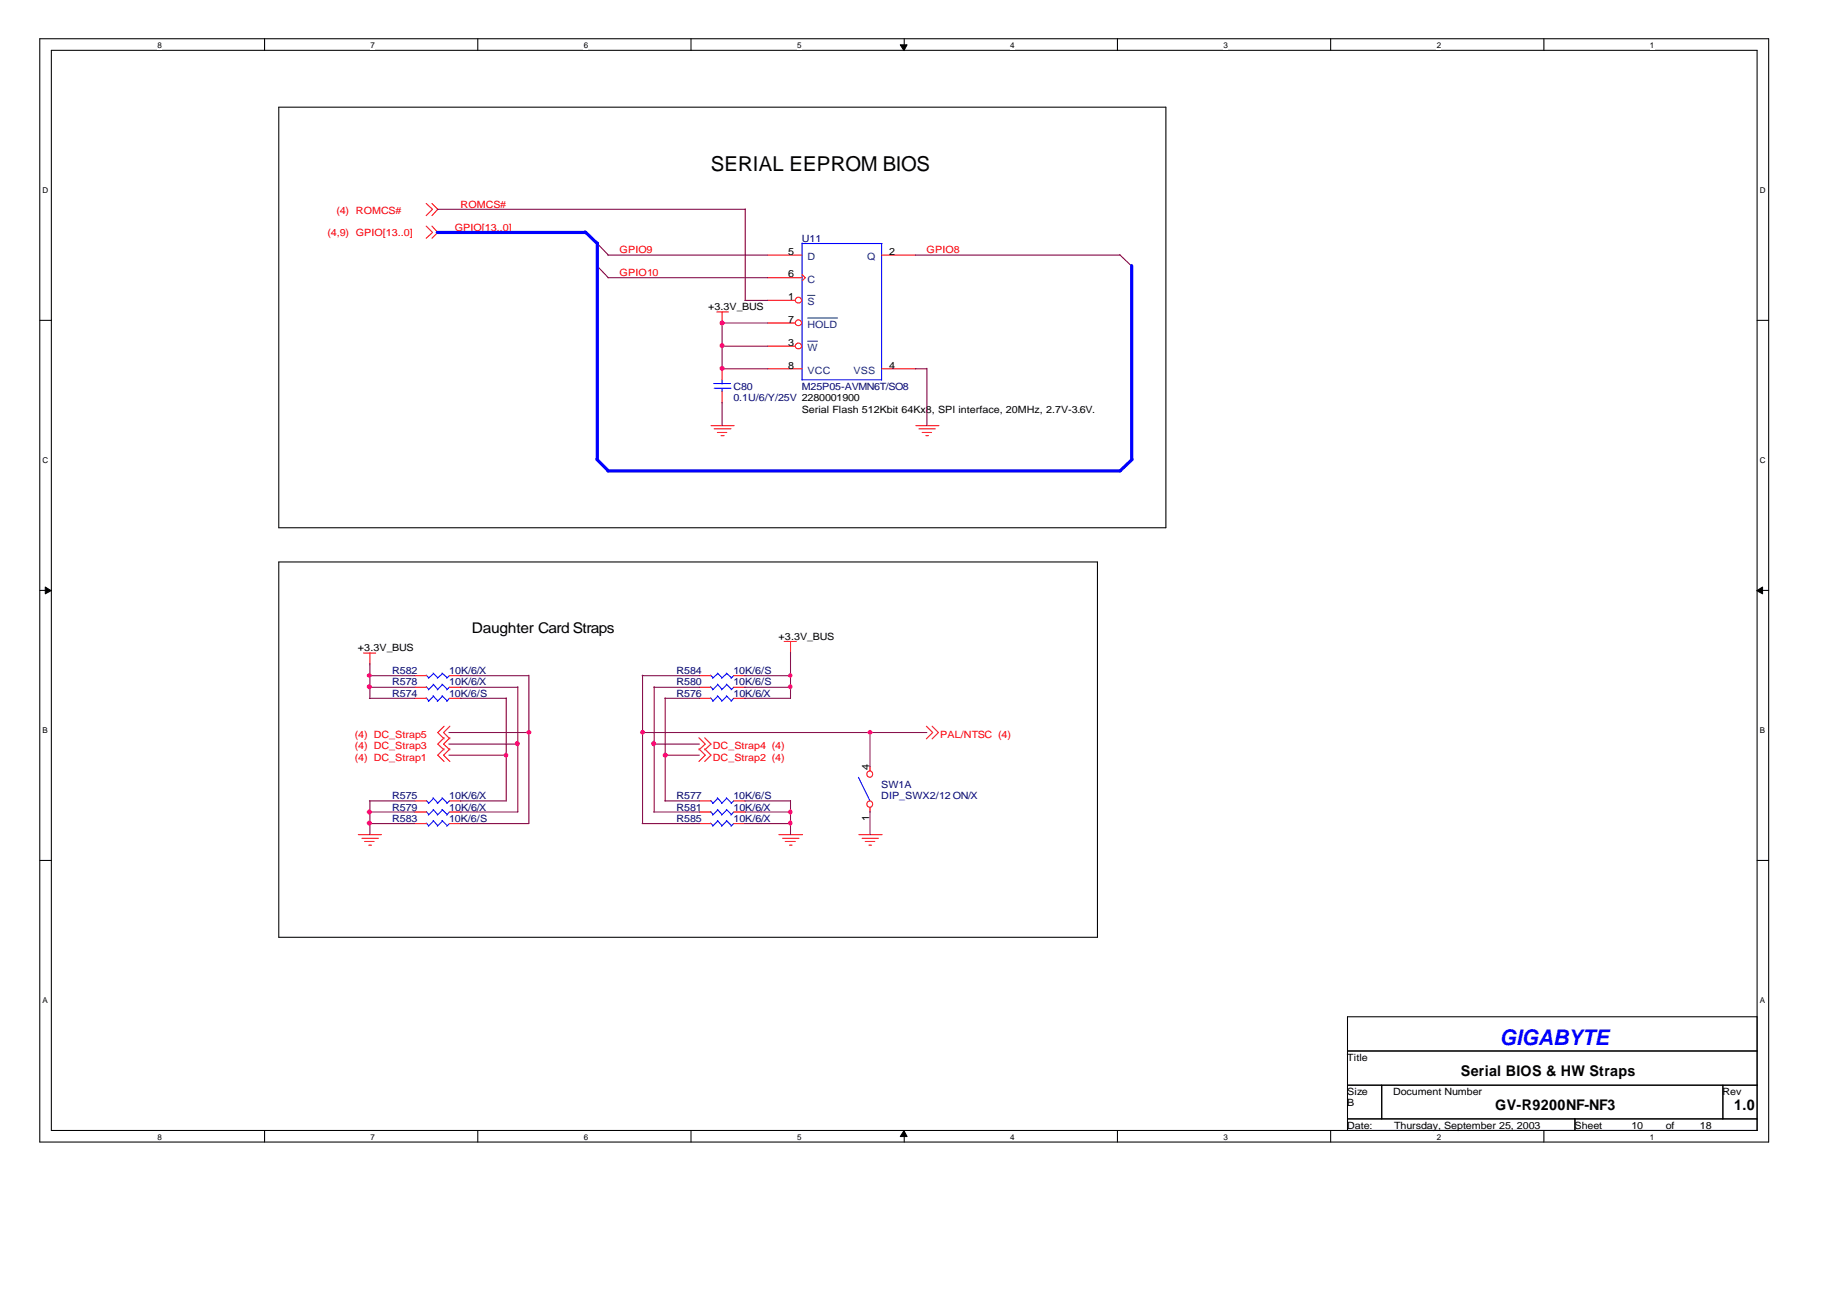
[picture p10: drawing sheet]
<svg xmlns="http://www.w3.org/2000/svg" width="297mm" height="210mm" viewBox="0 0 297 210" stroke-linecap="round" stroke-linejoin="round" font-family="sans-serif">
<path d="M6.4 6.2h278v177.5h-278zM8.3 8.1h274.3v173.7h-274.3z" fill="none" stroke="#000" stroke-width=".17"/>
<g fill="#fff">
<path d="M25.3 6.5h.7v1.5h-.7z"/>
<path d="M25.3 182.1h.7v1.5h-.7z"/>
</g>
<path d="M42.5 6.2v1.9M42.5 181.8v1.9" fill="none" stroke="#000" stroke-width=".17"/>
<g fill="#fff">
<path d="M59.6 6.5h.7v1.5h-.7z"/>
<path d="M59.6 182.1h.7v1.5h-.7z"/>
</g>
<path d="M76.8 6.2v1.9M76.8 181.8v1.9" fill="none" stroke="#000" stroke-width=".17"/>
<g fill="#fff">
<path d="M93.9 6.5h.7v1.5h-.7z"/>
<path d="M93.9 182.1h.7v1.5h-.7z"/>
</g>
<path d="M111.1 6.2v1.9M111.1 181.8v1.9" fill="none" stroke="#000" stroke-width=".17"/>
<g fill="#fff">
<path d="M128.2 6.5h.7v1.5h-.7z"/>
<path d="M128.2 182.1h.7v1.5h-.7z"/>
</g>
<path d="M145.4 6.2v1.9M145.4 181.8v1.9" fill="none" stroke="#000" stroke-width=".17"/>
<g fill="#000" stroke="#000" stroke-width=".16">
<path d="M144.8 7.2h1.1l-.5 .9z" fill-rule="evenodd"/>
<path d="M145.4 181.9l.5 .9h-1.1z" fill-rule="evenodd"/>
</g>
<g fill="#fff">
<path d="M162.5 6.5h.7v1.5h-.7z"/>
<path d="M162.5 182.1h.7v1.5h-.7z"/>
</g>
<path d="M179.7 6.2v1.9M179.7 181.8v1.9" fill="none" stroke="#000" stroke-width=".17"/>
<g fill="#fff">
<path d="M196.8 6.5h.6v1.5h-.6z"/>
<path d="M196.8 182.1h.6v1.5h-.6z"/>
</g>
<path d="M214 6.2v1.9M214 181.8v1.9" fill="none" stroke="#000" stroke-width=".17"/>
<g fill="#fff">
<path d="M231.1 6.5h.6v1.5h-.6z"/>
<path d="M231.1 182.1h.6v1.5h-.6z"/>
</g>
<path d="M248.3 6.2v1.9M248.3 181.8v1.9" fill="none" stroke="#000" stroke-width=".17"/>
<g fill="#fff">
<path d="M265.3 6.5h.7v1.5h-.7z"/>
<path d="M265.3 182.1h.7v1.5h-.7z"/>
<path d="M6.9 29.8h.9v1.5h-.9z"/>
<path d="M283 29.8h1v1.5h-1z"/>
<path d="M6.9 73.3h.9v1.4h-.9z"/>
<path d="M283 73.3h1v1.4h-1z"/>
</g>
<path d="M6.4 51.5h1.9M282.6 51.5h1.8" fill="none" stroke="#000" stroke-width=".17"/>
<g fill="#fff">
<path d="M6.9 116.7h.8v1.4h-.8z"/>
<path d="M283 116.7h.9v1.4h-.9z"/>
</g>
<path d="M6.4 95h1.9M282.6 95h1.8" fill="none" stroke="#000" stroke-width=".17"/>
<g fill="#000" stroke="#000" stroke-width=".16">
<path d="M7.3 94.4l.9 .6-.9 .5z" fill-rule="evenodd"/>
<path d="M282.5 95l1-.6v1.1z" fill-rule="evenodd"/>
</g>
<g fill="#fff">
<path d="M6.9 160.1h.7v1.5h-.7z"/>
<path d="M283 160.1h.8v1.5h-.8z"/>
</g>
<path d="M44.8 17.2h142.7v67.7h-142.7zM44.8 90.4h131.7v60.4h-131.7zM6.4 138.4h1.9M282.6 138.4h1.8M216.7 163.5h65.9v18.3h-65.9zM216.7 169h65.9M216.7 174.5h65.9M216.7 180h65.9M222.2 174.5v5.5M253.3 180v1.8M277.1 174.5v5.5" fill="none" stroke="#000" stroke-width=".17"/>
<g fill="none" stroke="#f00" stroke-width=".17">
<path d="M68.5 36.4l1.1 1-1.1 .9M68.5 32.7l1.1 1-1.1 1M69.5 36.4l.9 1-.9 .9M69.5 32.7l.9 1-.9 1M115.3 50.2h1.8M116.1 50.2v1.8M116.1 59.3v1.8M123.5 48.3h4.4M123.5 59.3h5.5M123.5 41h5.5M123.5 52h4.4M123.5 44.7h5.5"/>
<path d="M123.5 55.7h4.4M129 44.2l.5 .5-.5 .5M141.8 59.3h5.5M141.8 41h5.5M114.3 68.5h3.8M114.9 69h2.7M115.4 69.6h1.5M116 70.1h.5M116.1 63v1.8M147.3 68.5h3.7M147.8 69h2.6M148.3 69.6h1.5"/>
<path d="M148.9 70.1h.4M58.5 105h1.9M59.5 105v1.9M66.8 112.3h1.8M66.8 108.7h1.8M66.8 110.5h1.8M71.4 116.8l-1 1 1 1M71.4 118.7l-1 1 1 .9M72.3 112.3h1.8M72.3 108.7h1.8M72.3 110.5h1.8M72.4 116.8l-1.1 1 1.1 1"/>
<path d="M72.4 118.7l-1.1 1 1.1 .9M112.4 118.7l1 1-1 .9M112.5 112.3h1.8M112.5 108.7h1.8M112.5 110.5h1.8M113.3 118.7l1 1-1 .9M118 112.3h1.9M118 108.7h1.9M118 110.5h1.9M126.1 103.2h2M127.1 103.2v1.9M149 116.8l1 1-1 1"/>
<path d="M149.9 116.8l1 1-1 1M57.6 134.2h3.7M58.2 134.8h2.6M58.6 135.3h1.6M59.3 135.9h.4M66.8 128.8h1.8M66.8 130.6h1.8M66.8 132.5h1.8M71.4 120.4l-1 1.1 1 1M72.3 128.8h1.8M72.3 130.6h1.8M72.3 132.5h1.8"/>
<path d="M72.4 120.4l-1.1 1.1 1.1 1M112.4 120.4l1 1.1-1 1M112.5 128.8h1.8M112.5 130.6h1.8M112.5 132.5h1.8M113.3 120.4l1 1.1-1 1M118 128.8h1.9M118 130.6h1.9M118 132.5h1.9M125.3 134.2h3.8M125.9 134.8h2.6M126.3 135.3h1.6"/>
<path d="M127 135.9h.4M138.1 134.2h3.8M138.6 134.8h2.7M139.2 135.3h1.5M139.7 135.9h.5M139.9 123.3v.7M139.9 129.9v.7"/>
<circle cx="128.4" cy="51.9" r=".48"/>
<circle cx="128.4" cy="55.6" r=".48"/>
<circle cx="128.4" cy="48.3" r=".48"/>
<circle cx="139.9" cy="124.5" r=".49"/>
<circle cx="139.9" cy="129.3" r=".49"/>
</g>
<g fill="none" stroke="#00f" stroke-width=".17">
<path d="M129 39.2h12.9M129 39.1v22M141.8 39.2v22M114.8 61.7h2.7M114.9 62.5h2.7M116.1 61.1v.7M116.1 62.5v.5M128.9 61.1h12.9M68.5 110.5l.5 .4M68.5 108.6l.5 .4M68.5 112.2l.5 .5M69.6 110l.8 .9"/>
<path d="M69.6 108.3l.8 .7M69.6 111.9l.8 .8M69.7 110.1l-.8 .9M69.7 108.3l-.8 .8M69.7 112l-.8 .8M71.1 110l.8 .9M71.1 108.3l.8 .7M71.1 111.9l.8 .8M71.2 110.1l-.9 .9M71.2 108.3l-.9 .8M71.2 112l-.9 .8M72.3 110.5l-.5 .5"/>
<path d="M72.3 108.7l-.5 .4M72.3 112.3l-.5 .5M114.3 112.2l.4 .5M114.3 108.6l.4 .4M114.3 110.5l.4 .4M115.4 111.9l.7 .8M115.4 108.3l.7 .7M115.4 110l.7 .9M115.4 112l-.8 .8M115.4 108.3l-.8 .8M115.4 110.1l-.8 .9M116.8 111.9l.8 .8"/>
<path d="M116.8 108.3l.8 .7M116.8 110l.8 .9M116.9 112l-.9 .8M116.9 108.3l-.9 .8M116.9 110.1l-.9 .9M118 112.3l-.4 .5M118 108.7l-.4 .4M118 110.5l-.4 .5M68.5 128.7l.5 .5M68.5 132.4l.5 .4M68.5 130.5l.5 .5M69.6 128.3l.8 .9"/>
<path d="M69.6 132l.8 .8M69.6 130.2l.8 .8M69.7 128.4l-.8 .9M69.7 132l-.8 .9M69.7 130.3l-.8 .8M71.1 128.3l.8 .9M71.1 132l.8 .8M71.1 130.2l.8 .8M71.2 128.4l-.9 .9M71.2 132l-.9 .9M71.2 130.3l-.9 .8M72.3 128.8l-.5 .5"/>
<path d="M72.3 132.5l-.5 .4M72.3 130.6l-.5 .5M114.3 128.7l.4 .5M114.3 130.5l.4 .5M114.3 132.4l.4 .4M115.4 128.3l.7 .9M115.4 130.2l.7 .8M115.4 132l.7 .8M115.4 128.4l-.8 .9M115.4 130.3l-.8 .8M115.4 132l-.8 .9M116.8 128.3l.8 .9"/>
<path d="M116.8 130.2l.8 .8M116.8 132l.8 .8M116.9 128.4l-.9 .9M116.9 130.3l-.9 .8M116.9 132l-.9 .9M118 128.8l-.4 .5M118 130.6l-.4 .5M118 132.5l-.4 .4M138.1 125l1.8 3.8"/>
</g>
<path d="M129.9 47.5h1.2M129.9 51.2h4.8M129.9 54.9h1.6" fill="none" stroke="#004080" stroke-width=".16"/>
<g fill="none" stroke="#800040" stroke-width=".17">
<path d="M70.3 33.7h49.6M96 39.1l1.8 1.9M119.9 33.6v14.7M96 42.7l1.8 2M97.8 41h25.7M97.8 44.7h25.7M116 55.7h7.5M116 59.3h7.5M116 52h7.5M116.1 51.9v7.4M119.8 48.3h3.7M147.2 41h32.9"/>
<path d="M147.2 59.3h1.9M149.1 59.2v9.3M180 40.9l2 1.9M116.1 64.7v3.8M59.4 110.5h7.4M59.4 112.3h7.4M59.4 108.7h7.4M59.5 106.7v5.6M72.2 119.7h11.1M72.2 117.8h12.9M74 110.5h9.3M74 112.3h7.4"/>
<path d="M74 108.7h11.1M81.4 112.2v16.6h-7.4M83.3 110.5v20.1h-9.3M85.1 108.6v23.9h-11.1M103.3 117.8h45.8M103.3 108.7h9.2M103.3 108.6v23.9M105.1 119.7h7.4M105.1 110.5h7.4M105.2 110.5v20.1M106.9 112.3h5.6M107 112.2v16.6"/>
<path d="M119.8 110.5h7.3M119.8 108.7h7.3M127.1 105v7.3h-7.3M139.9 117.7v5.6M59.4 132.5h7.4M59.4 128.8h7.4M59.4 130.6h7.4M59.5 128.7v5.5M72.2 121.5h9.2M103.3 132.5h9.2M105.1 130.6h7.4M106.9 121.5h5.6"/>
<path d="M106.9 128.8h5.6M119.8 132.5h7.3M119.8 128.8h7.3M119.8 130.6h7.3M127.1 128.7v5.5M139.9 130.5v3.7"/>
</g>
<path d="M70.3 37.4h23.9M94.1 37.3l2 1.9M96.1 39.1v34.9M182 42.7v31.3M96 73.9l1.8 1.8M182.1 73.9l-2 1.8h-82.3" fill="none" stroke="#00f" stroke-width=".51"/>
<g fill="#f0f" stroke="#f0f" stroke-width=".17">
<circle cx="59.4" cy="132.4" r=".33"/>
<circle cx="83.2" cy="119.6" r=".33"/>
<circle cx="81.4" cy="121.5" r=".31"/>
<circle cx="59.4" cy="110.5" r=".33"/>
<circle cx="59.4" cy="130.6" r=".33"/>
<circle cx="105.1" cy="119.6" r=".33"/>
<circle cx="127.1" cy="130.6" r=".31"/>
<circle cx="107" cy="121.5" r=".33"/>
<circle cx="127.1" cy="132.4" r=".31"/>
<circle cx="127.1" cy="110.5" r=".31"/>
<circle cx="85.1" cy="117.8" r=".31"/>
<circle cx="116.1" cy="59.2" r=".33"/>
<circle cx="116.1" cy="55.6" r=".33"/>
<circle cx="127.1" cy="108.6" r=".29"/>
<circle cx="139.9" cy="117.8" r=".31"/>
<circle cx="116.1" cy="52" r=".33"/>
<circle cx="59.4" cy="108.6" r=".31"/>
<circle cx="103.4" cy="117.8" r=".31"/>
</g>
<text font-size="3.5" fill="#00f" x="241.2" y="168.1">GIGABYTE</text>
<text font-size="3.3" x="114.3" y="27.5">SERIAL EEPROM BIOS</text>
<g font-size="2.4">
<text x="75.9" y="101.8">Daughter Card Straps</text>
<text x="234.9" y="173.1">Serial BIOS &amp; HW Straps</text>
<text x="240.5" y="178.6">GV-R9200NF-NF3</text>
<text x="278.9" y="178.6">1.0</text>
</g>
<g font-size="1.6" fill="#f00">
<text x="54.1" y="34.4">(4) ROMCS#</text>
<text x="74.1" y="33.5">ROMCS#</text>
<text x="52.7" y="38">(4,9) GPIO[13..0]</text>
<text x="73.2" y="37.1">GPIO[13..0]</text>
<text x="99.7" y="40.7">GPIO9</text>
<text x="149" y="40.7">GPIO8</text>
<text x="99.7" y="44.4">GPIO10</text>
<text x="57.1" y="118.6">(4) DC_Strap5</text>
<text x="151.2" y="118.6">PAL/NTSC (4)</text>
<text x="57.1" y="122.4">(4) DC_Strap1</text>
<text x="57.1" y="120.5">(4) DC_Strap3</text>
<text x="114.6" y="120.5">DC_Strap4 (4)</text>
<text x="114.6" y="122.4">DC_Strap2 (4)</text>
</g>
<g font-size="1.6">
<text x="126.7" y="41">5</text>
<text x="143" y="41">2</text>
<text x="126.7" y="44.6">6</text>
<text x="113.9" y="49.9">+3.3V_BUS</text>
<text x="126.7" y="48.3">1</text>
<text x="126.7" y="51.9">7</text>
<text x="126.7" y="59.3">8</text>
<text x="126.7" y="55.6">3</text>
<text x="143" y="59.3">4</text>
<text x="128.9" y="66.4">Serial Flash 512Kbit 64Kx8, SPI interface, 20MHz, 2.7V-3.6V.</text>
<text x="57.6" y="104.7">+3.3V_BUS</text>
<text x="125.2" y="103">+3.3V_BUS</text>
<text x="139.8" y="123.9" transform="rotate(-90 139.8 123.9)">4</text>
<text x="139.8" y="132.1" transform="rotate(-90 139.8 132.1)">1</text>
<text x="216.7" y="170.6">Title</text>
<text x="216.7" y="177.9">B</text>
<text x="216.7" y="176.1">Size</text>
<text x="224" y="176.1">Document Number</text>
<text x="277" y="176.1">Rev</text>
<text x="216.7" y="181.5">Date:</text>
<text x="224.2" y="181.5">Thursday, September 25, 2003</text>
<text x="253.2" y="181.5">Sheet</text>
<text x="262.4" y="181.5">10</text>
<text x="267.9" y="181.5">of</text>
<text x="273.4" y="181.5">18</text>
</g>
<g font-size="1.6" fill="#000080">
<text x="128.9" y="39">U11</text>
<text x="117.9" y="62.7">C80</text>
<text x="117.9" y="64.5">0.1U/6/Y/25V 2280001900</text>
<text x="128.9" y="62.7">M25P05-AVMN6T/SO8</text>
<text x="63.1" y="110.3">R578</text>
<text x="63.1" y="108.4">R582</text>
<text x="63.1" y="112.1">R574</text>
<text x="72.2" y="110.3">10K/6/X</text>
<text x="72.2" y="108.4">10K/6/X</text>
<text x="72.2" y="112.1">10K/6/S</text>
<text x="108.8" y="112.1">R576</text>
<text x="108.8" y="108.4">R584</text>
<text x="108.8" y="110.3">R580</text>
<text x="117.9" y="112.1">10K/6/X</text>
<text x="117.9" y="108.4">10K/6/S</text>
<text x="117.9" y="110.3">10K/6/S</text>
<text x="63.1" y="128.5">R575</text>
<text x="63.1" y="130.4">R579</text>
<text x="72.2" y="128.5">10K/6/X</text>
<text x="72.2" y="130.4">10K/6/X</text>
<text x="108.8" y="128.5">R577</text>
<text x="108.8" y="130.4">R581</text>
<text x="117.9" y="128.5">10K/6/S</text>
<text x="117.9" y="130.4">10K/6/X</text>
<text x="141.7" y="126.7">SW1A</text>
<text x="141.7" y="128.5">DIP_SWX2/12 ON/X</text>
<text x="63.1" y="132.2">R583</text>
<text x="72.2" y="132.2">10K/6/S</text>
<text x="108.8" y="132.2">R585</text>
<text x="117.9" y="132.2">10K/6/X</text>
</g>
<g font-size="1.6" fill="#004080">
<text x="129.9" y="41.8">D</text>
<text x="139.4" y="41.8">Q</text>
<text x="129.9" y="45.5">C</text>
<text x="129.9" y="49.1">S</text>
<text x="129.9" y="52.8">HOLD</text>
<text x="129.9" y="56.5">W</text>
<text x="129.9" y="60.1">VCC</text>
<text x="137.2" y="60.1">VSS</text>
</g>
<g font-size="1.3">
<text x="25.3" y="7.7">8</text>
<text x="59.6" y="7.7">7</text>
<text x="93.9" y="7.7">6</text>
<text x="128.2" y="7.7">5</text>
<text x="162.5" y="7.7">4</text>
<text x="196.8" y="7.7">3</text>
<text x="231.1" y="7.7">2</text>
<text x="265.3" y="7.7">1</text>
<text x="6.9" y="31">D</text>
<text x="283" y="31">D</text>
<text x="6.9" y="74.4">C</text>
<text x="283" y="74.4">C</text>
<text x="6.9" y="117.9">B</text>
<text x="283" y="117.9">B</text>
<text x="6.9" y="161.3">A</text>
<text x="283" y="161.3">A</text>
<text x="25.3" y="183.3">8</text>
<text x="59.6" y="183.3">7</text>
<text x="93.9" y="183.3">6</text>
<text x="128.2" y="183.3">5</text>
<text x="162.5" y="183.3">4</text>
<text x="196.8" y="183.3">3</text>
<text x="231.1" y="183.3">2</text>
<text x="265.3" y="183.3">1</text>
</g>
</svg>
